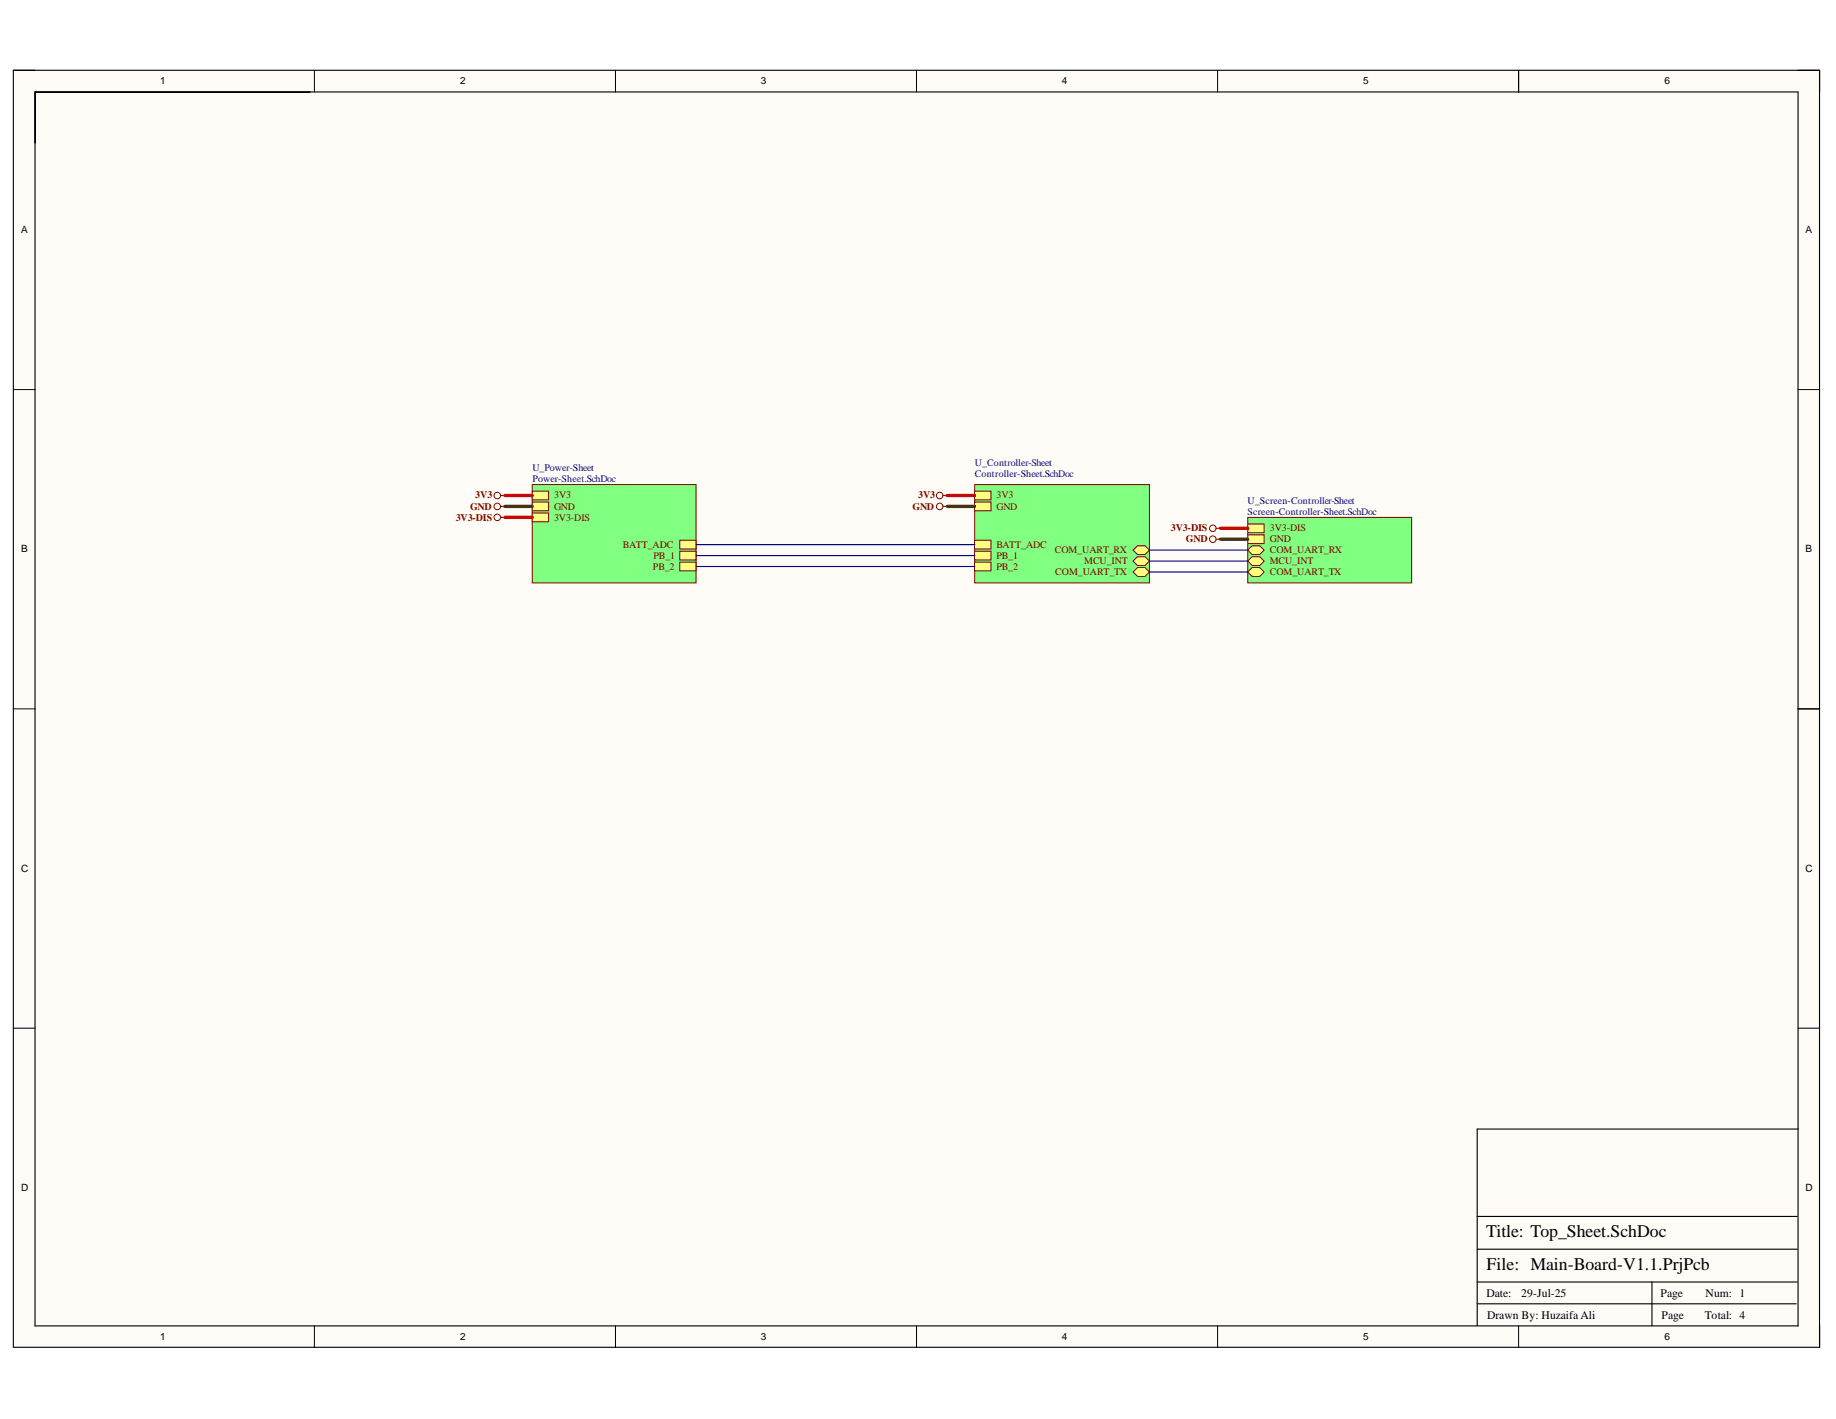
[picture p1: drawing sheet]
<svg xmlns="http://www.w3.org/2000/svg" width="279mm" height="216mm" viewBox="0 0 279 216" stroke-linecap="round" stroke-linejoin="round" font-family="sans-serif">
<g fill="#fffcf8">
<path d="M2 10.7h274.9v194.3h-274.9z" fill-rule="evenodd"/>
<path d="M5.4 14h268.2v187.7h-268.2z" fill-rule="evenodd"/>
</g>
<g fill="none" stroke="#000" stroke-width=".15">
<path d="M2 10.7h3.4M47.8 10.7v3.3M93.7 10.7v3.3M139.5 10.7v3.3M185.3 10.7v3.3M231.1 10.7v3.3M273.6 10.7h3.3v3.3M2 59.3h3.4M273.6 59.3h3.3M2 107.9h3.4M273.6 107.9h3.3M2 156.4h3.4"/>
<path d="M273.6 156.4h3.3M47.8 201.7v3.3M93.7 201.7v3.3M139.5 201.7v3.3M185.3 201.7v3.3M231.1 201.7v3.3M276.9 201.7v3.3"/>
</g>
<path d="M2 10.7h274.9v194.3h-274.9zM5.3 14h268.3v187.7h-268.3zM231.1 10.7v3.3M273.6 107.9h3.3M273.7 171.8h-48.9v29.9M224.8 198.4h48.5M224.8 195.1h48.7M224.8 190.1h48.7M224.8 185.1h48.7M251.4 195.1v6.6" fill="none" stroke="#000" stroke-width=".17"/>
<path d="M148.3 73.7h26.6v15h-26.6z" fill-rule="evenodd" fill="#80ff80"/>
<path d="M148.3 73.7h26.6v15h-26.6z" fill="none" stroke="#800000" stroke-width=".15"/>
<path d="M148.3 74.7h2.5v1.4h-2.5z" fill-rule="evenodd" fill="#ffff80"/>
<path d="M148.3 74.7h2.5v1.4h-2.5z" fill="none" stroke="#800000" stroke-width=".15"/>
<path d="M148.3 76.4h2.5v1.3h-2.5z" fill-rule="evenodd" fill="#ffff80"/>
<path d="M148.3 76.4h2.5v1.3h-2.5z" fill="none" stroke="#800000" stroke-width=".15"/>
<path d="M148.3 82.2h2.5v1.3h-2.5z" fill-rule="evenodd" fill="#ffff80"/>
<path d="M148.3 82.2h2.5v1.3h-2.5z" fill="none" stroke="#800000" stroke-width=".15"/>
<path d="M148.3 83.9h2.5v1.3h-2.5z" fill-rule="evenodd" fill="#ffff80"/>
<path d="M148.3 83.9h2.5v1.3h-2.5z" fill="none" stroke="#800000" stroke-width=".15"/>
<path d="M148.3 85.5h2.5v1.4h-2.5z" fill-rule="evenodd" fill="#ffff80"/>
<path d="M148.3 85.5h2.5v1.4h-2.5z" fill="none" stroke="#800000" stroke-width=".15"/>
<path d="M172.4 83.7l.7-.7h1.2l.6 .7-.6 .7h-1.2z" fill-rule="evenodd" fill="#ffff80"/>
<path d="M172.4 83.7l.7-.7h1.2l.6 .7-.6 .7h-1.2z" fill="none" stroke="#800000" stroke-width=".15"/>
<path d="M172.4 85.4l.7-.7h1.2l.6 .7-.6 .6h-1.2z" fill-rule="evenodd" fill="#ffff80"/>
<path d="M172.4 85.4l.7-.7h1.2l.6 .7-.6 .6h-1.2z" fill="none" stroke="#800000" stroke-width=".15"/>
<path d="M172.4 87l.7-.6h1.2l.6 .6-.6 .7h-1.2z" fill-rule="evenodd" fill="#ffff80"/>
<path d="M172.4 87l.7-.6h1.2l.6 .6-.6 .7h-1.2z" fill="none" stroke="#800000" stroke-width=".15"/>
<path d="M81 73.7h24.9v15h-24.9z" fill-rule="evenodd" fill="#80ff80"/>
<path d="M81 73.7h24.9v15h-24.9z" fill="none" stroke="#800000" stroke-width=".15"/>
<path d="M81 74.7h2.5v1.4h-2.5z" fill-rule="evenodd" fill="#ffff80"/>
<path d="M81 74.7h2.5v1.4h-2.5z" fill="none" stroke="#800000" stroke-width=".15"/>
<path d="M81 76.4h2.5v1.3h-2.5z" fill-rule="evenodd" fill="#ffff80"/>
<path d="M81 76.4h2.5v1.3h-2.5z" fill="none" stroke="#800000" stroke-width=".15"/>
<path d="M103.4 82.2h2.5v1.3h-2.5z" fill-rule="evenodd" fill="#ffff80"/>
<path d="M103.4 82.2h2.5v1.3h-2.5z" fill="none" stroke="#800000" stroke-width=".15"/>
<path d="M103.4 83.9h2.5v1.3h-2.5z" fill-rule="evenodd" fill="#ffff80"/>
<path d="M103.4 83.9h2.5v1.3h-2.5z" fill="none" stroke="#800000" stroke-width=".15"/>
<path d="M103.4 85.5h2.5v1.4h-2.5z" fill-rule="evenodd" fill="#ffff80"/>
<path d="M103.4 85.5h2.5v1.4h-2.5z" fill="none" stroke="#800000" stroke-width=".15"/>
<path d="M81 78.1h2.5v1.3h-2.5z" fill-rule="evenodd" fill="#ffff80"/>
<g fill="none" stroke="#800000" stroke-width=".15">
<path d="M81 78.1h2.5v1.3h-2.5z"/>
<circle cx="75.7" cy="75.4" r=".5"/>
<circle cx="75.7" cy="77.1" r=".5"/>
<circle cx="143" cy="75.4" r=".5"/>
<circle cx="143" cy="77.1" r=".5"/>
</g>
<path d="M76.2 75.4h.6M76.2 77.1h.6M143.5 75.4h.7M143.5 77.1h.7" fill="none" stroke="#800000" stroke-width=".17"/>
<path d="M189.9 78.7h24.9v10h-24.9z" fill-rule="evenodd" fill="#80ff80"/>
<path d="M189.9 78.7h24.9v10h-24.9z" fill="none" stroke="#800000" stroke-width=".15"/>
<path d="M189.9 79.7h2.5v1.3h-2.5z" fill-rule="evenodd" fill="#ffff80"/>
<path d="M189.9 79.7h2.5v1.3h-2.5z" fill="none" stroke="#800000" stroke-width=".15"/>
<path d="M189.9 81.4h2.5v1.3h-2.5z" fill-rule="evenodd" fill="#ffff80"/>
<path d="M189.9 81.4h2.5v1.3h-2.5z" fill="none" stroke="#800000" stroke-width=".15"/>
<path d="M189.9 83.7l.6-.7h1.2l.7 .7-.7 .7h-1.2z" fill-rule="evenodd" fill="#ffff80"/>
<path d="M189.9 83.7l.6-.7h1.2l.7 .7-.7 .7h-1.2z" fill="none" stroke="#800000" stroke-width=".15"/>
<path d="M189.9 85.4l.6-.7h1.2l.7 .7-.7 .6h-1.2z" fill-rule="evenodd" fill="#ffff80"/>
<path d="M189.9 85.4l.6-.7h1.2l.7 .7-.7 .6h-1.2z" fill="none" stroke="#800000" stroke-width=".15"/>
<path d="M189.9 87l.6-.6h1.2l.7 .6-.7 .7h-1.2z" fill-rule="evenodd" fill="#ffff80"/>
<g fill="none" stroke="#800000" stroke-width=".15">
<path d="M189.9 87l.6-.6h1.2l.7 .6-.7 .7h-1.2z"/>
<circle cx="75.7" cy="78.7" r=".5"/>
<circle cx="184.6" cy="82" r=".5"/>
<circle cx="184.6" cy="80.4" r=".5"/>
</g>
<path d="M76.2 78.7h.6M185.1 80.4h.6M185.1 82h.6" fill="none" stroke="#800000" stroke-width=".17"/>
<path d="M76.8 75.4h4.2M76.8 78.7h4.2M144.2 75.4h4.1M185.7 80.4h4.2" fill="none" stroke="#f00" stroke-width=".51"/>
<path d="M76.8 77.1h4.2M144.2 77.1h4.1M185.7 82h4.2" fill="none" stroke="#274e13" stroke-width=".51"/>
<path d="M105.9 82.9h42.4M105.9 84.5h42.4M105.9 86.2h42.4M174.9 83.7h15M174.9 85.4h15M174.9 87h15" fill="none" stroke="#000080" stroke-width=".17"/>
<g font-size="2.7">
<text x="226.1" y="188.3">Title: Top_Sheet.SchDoc</text>
<text x="226.2" y="193.3">File: Main-Board-V1.1.PrjPcb</text>
</g>
<g font-size="1.8">
<text x="226.2" y="197.3">Date:</text>
<text x="231.5" y="197.3">29-Jul-25</text>
<text x="252.7" y="197.3">Page</text>
<text x="259.5" y="197.3">Num: 1</text>
<text x="226.3" y="200.6">Drawn By: Huzaifa Ali</text>
<text x="252.9" y="200.6">Page</text>
<text x="259.5" y="200.6">Total: 4</text>
</g>
<g font-size="1.5">
<text x="24.4" y="12.8">1</text>
<text x="70" y="12.8">2</text>
<text x="115.8" y="12.8">3</text>
<text x="161.6" y="12.8">4</text>
<text x="207.5" y="12.8">5</text>
<text x="253.3" y="12.8">6</text>
<text x="3.2" y="35.5">A</text>
<text x="274.8" y="35.5">A</text>
<text x="3.2" y="84">B</text>
<text x="274.8" y="84">B</text>
<text x="3.2" y="132.7">C</text>
<text x="274.8" y="132.7">C</text>
<text x="3.2" y="181.2">D</text>
<text x="274.8" y="181.2">D</text>
<text x="24.4" y="203.8">1</text>
<text x="70" y="203.8">2</text>
<text x="115.8" y="203.8">3</text>
<text x="161.6" y="203.8">4</text>
<text x="207.5" y="203.8">5</text>
<text x="253.3" y="203.8">6</text>
</g>
<g font-size="1.5" fill="#000080">
<text x="81" y="71.7">U_Power-Sheet</text>
<text x="148.3" y="70.8">U_Controller-Sheet</text>
<text x="81" y="73.4">Power-Sheet.SchDoc</text>
<text x="148.3" y="72.5">Controller-Sheet.SchDoc</text>
<text x="189.9" y="76.7">U_Screen-Controller-Sheet</text>
<text x="189.9" y="78.4">Screen-Controller-Sheet.SchDoc</text>
</g>
<g font-size="1.5" fill="#800000">
<text x="71.5" y="77.5">GND</text>
<text x="72.3" y="75.8">3V3</text>
<text x="84.3" y="75.8">3V3</text>
<text x="84.3" y="77.5">GND</text>
<text x="138.9" y="77.5">GND</text>
<text x="139.7" y="75.8">3V3</text>
<text x="151.6" y="75.8">3V3</text>
<text x="151.6" y="77.5">GND</text>
<text x="69.3" y="79.2">3V3-DIS</text>
<text x="84.3" y="79.2">3V3-DIS</text>
<text x="94.8" y="83.4">BATT_ADC</text>
<text x="151.6" y="83.4">BATT_ADC</text>
<text x="178.2" y="80.8">3V3-DIS</text>
<text x="180.5" y="82.5">GND</text>
<text x="193.2" y="80.8">3V3-DIS</text>
<text x="193.2" y="82.5">GND</text>
<text x="99.4" y="86.7">PB_2</text>
<text x="99.5" y="85.1">PB_1</text>
<text x="151.6" y="85.1">PB_1</text>
<text x="151.6" y="86.7">PB_2</text>
<text x="160.5" y="84.2">COM_UART_RX</text>
<text x="160.6" y="87.5">COM_UART_TX</text>
<text x="165" y="85.8">MCU_INT</text>
<text x="193.2" y="84.2">COM_UART_RX</text>
<text x="193.2" y="85.8">MCU_INT</text>
<text x="193.2" y="87.5">COM_UART_TX</text>
</g>
</svg>
